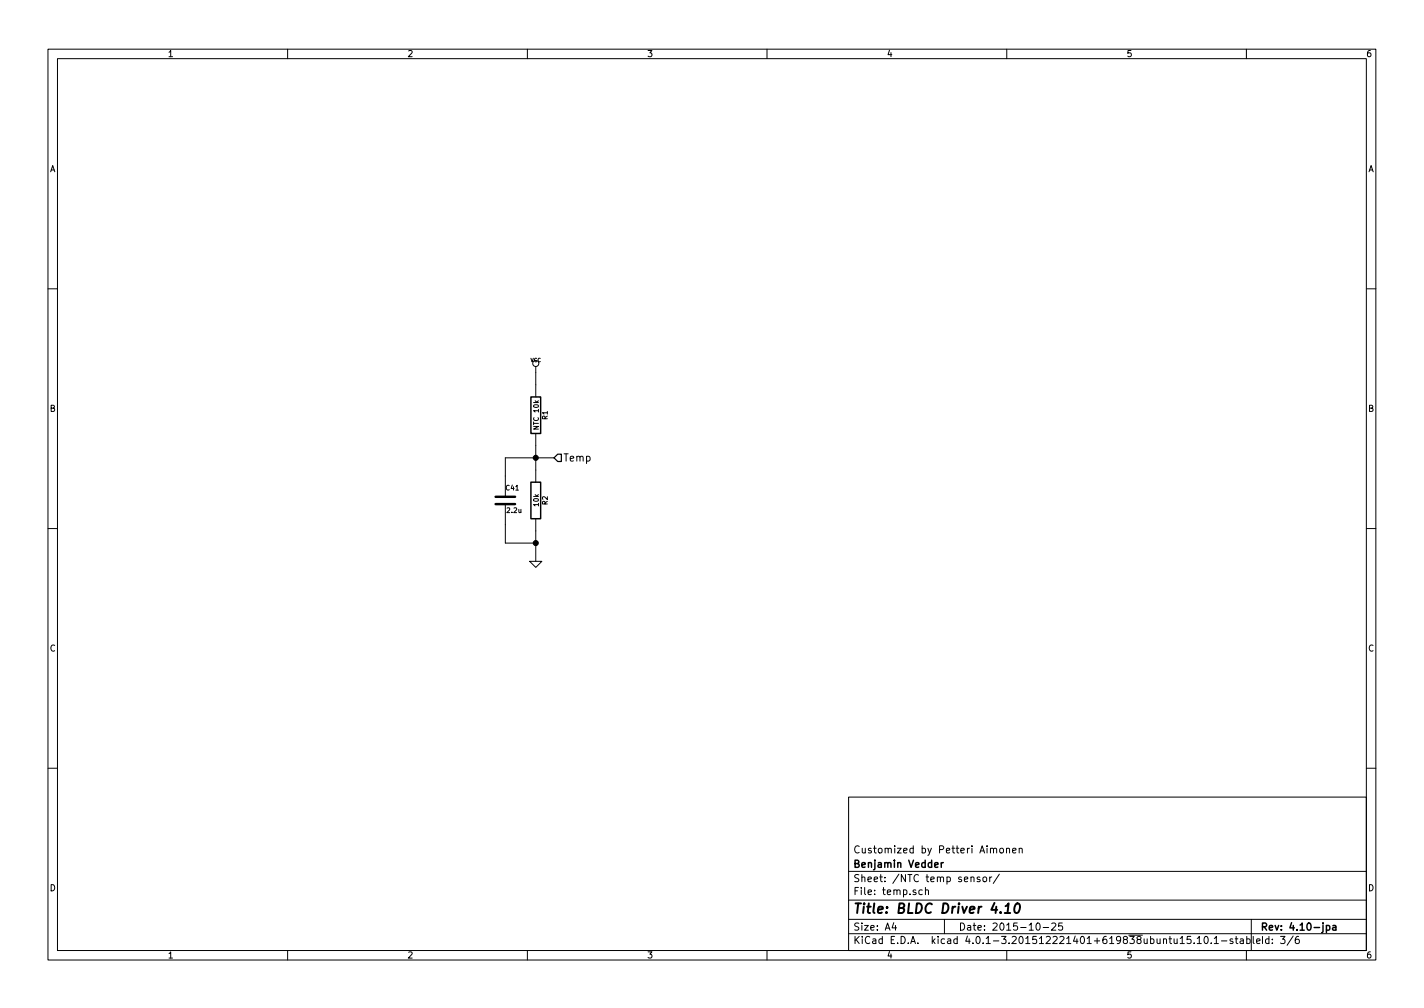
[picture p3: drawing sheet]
EESchema Schematic File Version 2
LIBS:power
LIBS:device
LIBS:transistors
LIBS:conn
LIBS:linear
LIBS:regul
LIBS:74xx
LIBS:cmos4000
LIBS:adc-dac
LIBS:memory
LIBS:xilinx
LIBS:microcontrollers
LIBS:dsp
LIBS:microchip
LIBS:analog_switches
LIBS:motorola
LIBS:texas
LIBS:intel
LIBS:audio
LIBS:interface
LIBS:digital-audio
LIBS:philips
LIBS:display
LIBS:cypress
LIBS:siliconi
LIBS:opto
LIBS:atmel
LIBS:contrib
LIBS:valves
LIBS:crf_1
LIBS:LTC3824EMSEPBF
LIBS:lm2937
LIBS:bluetooth_spp-ca
LIBS:microsd
LIBS:lsm303d
LIBS:lsm6ds3
LIBS:BLDC_4-cache
EELAYER 25 0
EELAYER END
$Descr A4 11693 8268
encoding utf-8
Sheet 3 6
Title "BLDC Driver 4.10"
Date "2015-10-25"
Rev "4.10-jpa"
Comp "Benjamin Vedder"
Comment1 "Customized by Petteri Aimonen"
Comment2 ""
Comment3 ""
Comment4 ""
$EndDescr
$Comp
L R-RESCUE-BLDC_4 R1
U 1 1
P 4400 3400
F 0 "R1" V 4480 3400 40  0000 C CNN
F 1 "NTC 10k" V 4407 3401 40  0000 C CNN
F 2 "CRF1:SMD-0603_r" V 4330 3400 30  0001 C CNN
F 3 "" H 4400 3400 30  0000 C CNN
	1    4400 3400
	1    0    0    -1  
$EndComp
$Comp
L R-RESCUE-BLDC_4 R2
U 1 1
P 4400 4100
F 0 "R2" V 4480 4100 40  0000 C CNN
F 1 "10k" V 4407 4101 40  0000 C CNN
F 2 "CRF1:SMD-0603_r" V 4330 4100 30  0001 C CNN
F 3 "" H 4400 4100 30  0000 C CNN
	1    4400 4100
	1    0    0    -1  
$EndComp
$Comp
L C-RESCUE-BLDC_4 C41
U 1 1
P 4150 4100
F 0 "C41" H 4150 4200 40  0000 L CNN
F 1 "2.2u" H 4156 4015 40  0000 L CNN
F 2 "CRF1:SMD-0603_c" H 4188 3950 30  0001 C CNN
F 3 "" H 4150 4100 60  0000 C CNN
	1    4150 4100
	1    0    0    -1  
$EndComp
$Comp
L VCC #PWR018
U 1 1
P 4400 3050
F 0 "#PWR018" H 4400 3150 30  0001 C CNN
F 1 "VCC" H 4400 3150 30  0000 C CNN
F 2 "" H 4400 3050 60  0000 C CNN
F 3 "" H 4400 3050 60  0000 C CNN
	1    4400 3050
	1    0    0    -1  
$EndComp
$Comp
L GND-RESCUE-BLDC_4 #PWR019
U 1 1
P 4400 4600
F 0 "#PWR019" H 4400 4600 30  0001 C CNN
F 1 "GND" H 4400 4530 30  0001 C CNN
F 2 "" H 4400 4600 60  0000 C CNN
F 3 "" H 4400 4600 60  0000 C CNN
	1    4400 4600
	1    0    0    -1  
$EndComp
Wire Wire Line
	4400 4350 4400 4600
Wire Wire Line
	4150 4300 4150 4450
Wire Wire Line
	4150 4450 4400 4450
Connection ~ 4400 4450
Wire Wire Line
	4400 3650 4400 3850
Wire Wire Line
	4150 3750 4550 3750
Wire Wire Line
	4150 3750 4150 3900
Connection ~ 4400 3750
Wire Wire Line
	4400 3050 4400 3150
Text HLabel 4550 3750 2    60   Input ~ 0
Temp
$EndSCHEMATC
